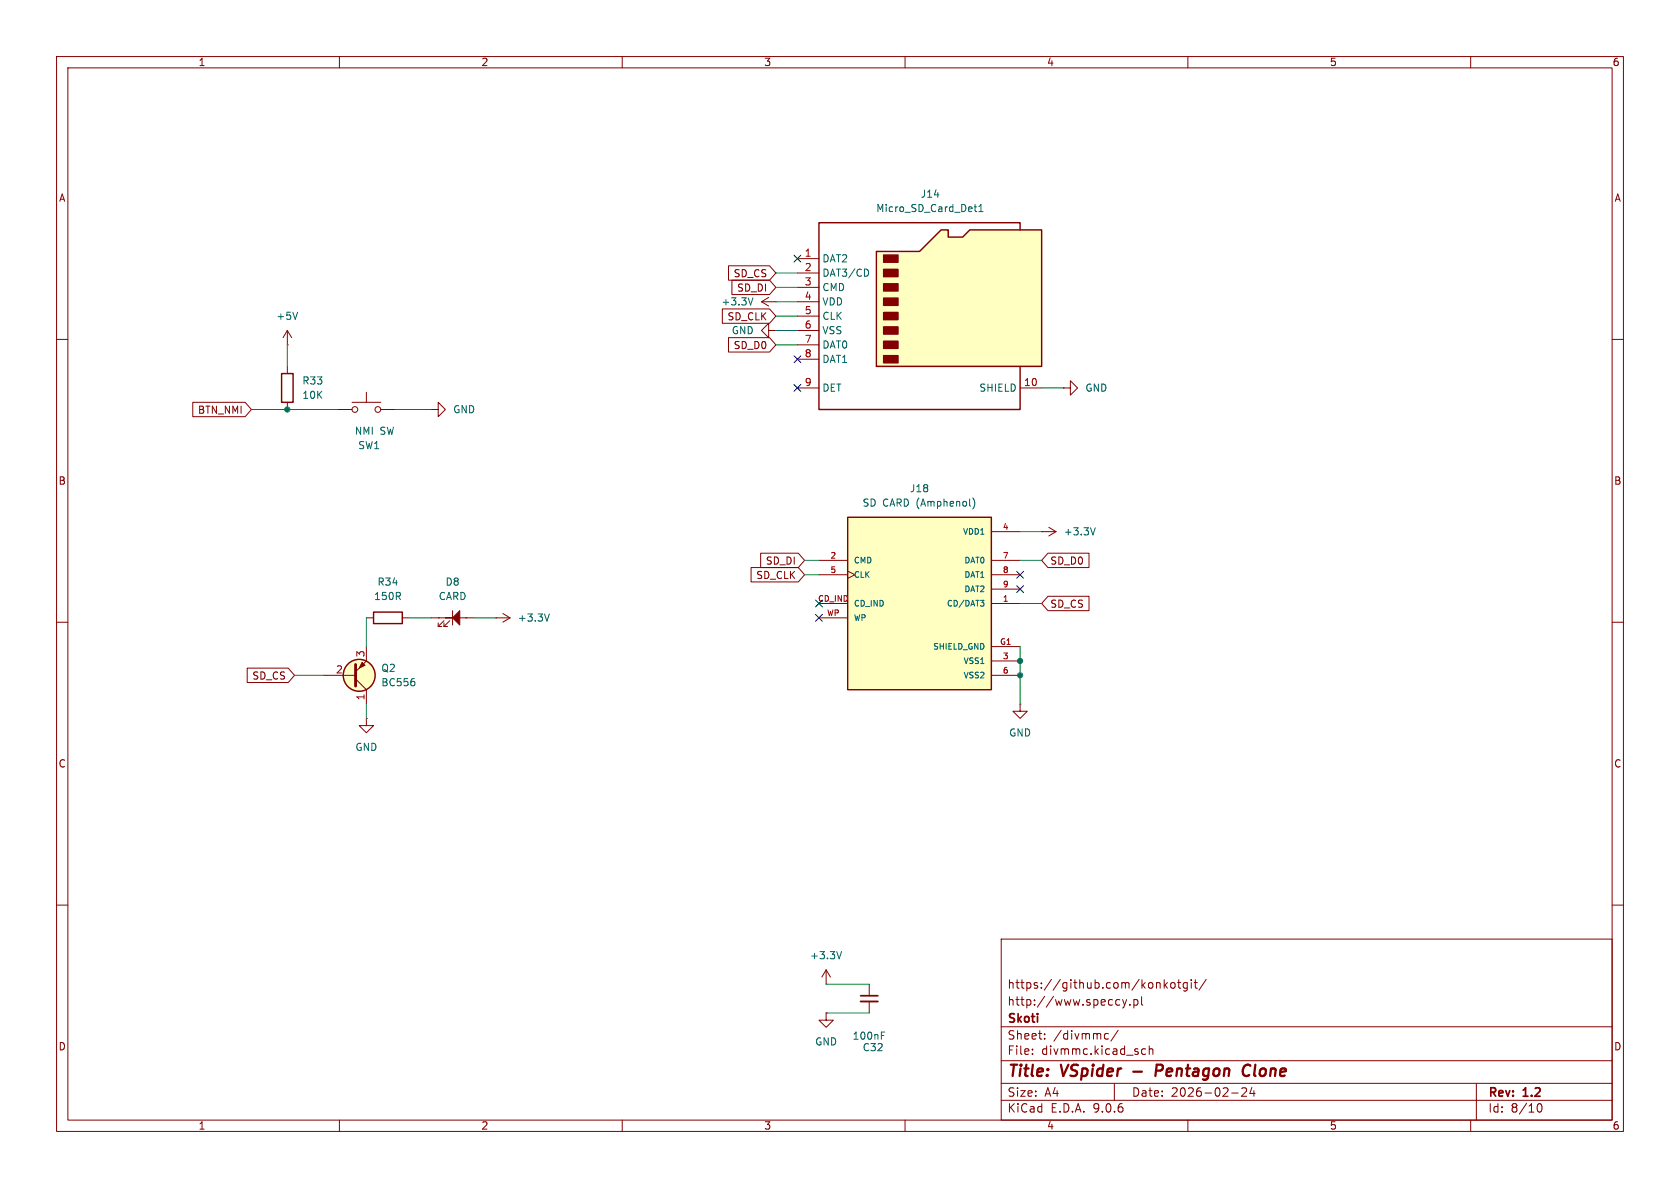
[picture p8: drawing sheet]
<svg xmlns="http://www.w3.org/2000/svg" width="297mm" height="210mm" viewBox="0 0 297 210" stroke-linecap="round" stroke-linejoin="round" font-family="sans-serif">
<g fill="none" stroke="#840000" stroke-width=".18">
<path d="M10 10h277v190h-277zM12 12h273v186h-273zM60 10v2M110 10v2M160 10v2M210 10v2M260 10v2M10 60h2M188 68.6h1.2v-1.3l1.3 1.3-1.3 1.3v-1.3M188 68.6h.1M285 60h2M10 110h2"/>
<path d="M285 110h2M10 160h2M153.7 174v2M153.7 177v2.1M177 166h108v32h-108zM197.5 176.7l.5 .1M198 177.6l-.5 .1M198.5 176.7l.3 1M198.8 177.7l-.1 .4-.2 .1M199.2 176.7l-.4 1M199.7 177.6v.1M200.5 176.8l.4-.1 .3 .3v.4l-.2 .2h-.5"/>
<path d="M200.5 176.7v1.5M201.8 176.2v1.3l.2 .2M204.7 173.7l.3 .1 .1 .1v.8M205.8 173.2v1.5M206 174.1l.4 .6M206.4 173.7l-.6 .6M207.1 173.8l.4-.1 .2 .3v.4l-.2 .3-.4-.1-.1-.2v-.4zM208.2 173.7h.5M208.4 173.2v1.3l.3 .2M209.9 173.8l-.4-.1-.3 .3v.4l.1 .2h.6M209.9 173.7v1.2l-.3 .3-.4-.1M210.6 173.2v.1"/>
<path d="M210.6 173.7v1M211.1 173.7h.6M211.3 173.2v1.3l.4 .2M213.2 173.1l-1.2 2M285 160h2M60 198v2M110 198v2M160 198v2M177 194.5h108M177 191.5h108M177 187.5h108M177 181.5h108"/>
<path d="M182.5 186.3v.1M182.5 185.5v.1M184.7 183.6v.1M184.7 182.8v.1M195.3 183.6l.2 .1 .5-.1M196 182.8l-.5-.1-.2 .1M197 191.5v3M197.7 182.1l-1.3 2M202.5 185.5l-.4-.1-.3 .3v.4l.2 .2h.5M203.2 185.5l.2-.1 .3 .1 .1 .9M203.2 184.9v1.5M210 198v2"/>
<path d="M217.7 193.2h1.2M219.6 192.4l.5-.1 .2 .1 .1 .3-.9 1.1h.9M221.3 192.2l-.3 1.1h.9M221.7 192.8v1M260 198v2M261 191.5v6.5M271.7 195.7l.2-.5 .2-.1a.81 .81 0 0 1 .6 .6 .81 .81 0 0 1-.3 .8h-.4l-.3-.5"/>
</g>
<path d="M200.3 189.4h1.6M205.3 188.2h-.8l-.2 2M205.3 189.2l-.9 .1M221.1 188.4a.88 .88 0 0 0-1.1 0 .88 .88 0 0 0-.3 1 .69 .69 0 0 0 .3 .7 .69 .69 0 0 0 .8-.1" fill="none" stroke="#840000" stroke-width=".4"/>
<path d="M152.1 176h3.1" fill="none" stroke="#840000" stroke-width=".3"/>
<path d="M152.1 177h3.1" fill="none" stroke="#840000" stroke-width=".33"/>
<path d="M155.8 183h.4M155.8 182.4h.6" fill="none" stroke="#006464" stroke-width=".18"/>
<path d="M154.9 44.5h7.7l3.8-3.9h1.2v1.3h2.6l1.2-1.3h12.7v24.2h-29.2z" fill="#ffffc2"/>
<path d="M154.9 44.5h7.7l3.8-3.9h1.2v1.3h2.6l1.2-1.3h12.7v24.2h-29.2zM180.3 40.6v-1.2h-35.5v33h35.5v-7.6" fill="none" stroke="#840000" stroke-width=".25"/>
<g fill="#840000" stroke="#840000" stroke-width=".25">
<path d="M156.2 45.1h2.5v1.3h-2.5z"/>
<path d="M156.2 47.6h2.5v1.3h-2.5z"/>
<path d="M156.2 50.2h2.5v1.2h-2.5z"/>
<path d="M156.2 52.7h2.5v1.3h-2.5z"/>
<path d="M156.2 55.2h2.5v1.3h-2.5z"/>
<path d="M156.2 57.8h2.5v1.3h-2.5z"/>
<path d="M156.2 60.3h2.5v1.3h-2.5z"/>
<path d="M156.2 62.9h2.5v1.2h-2.5z"/>
</g>
<path d="M141 45.7h3.8M141 48.3h3.8M141 50.8h3.8M141 53.3h3.8M141 55.9h3.8M141 58.4h3.8M141 61h3.8M141 63.5h3.8M141 68.6h3.8M180.3 68.6h3.8" fill="none" stroke="#840000" stroke-width=".18"/>
<path d="M172.2 36.6h.5M172.4 36.1v1.1l.3 .2M173.1 37.4h.7M173.1 36.5l.3-.4v1.3M153.3 47.6l.3 .5-.3 .7" fill="none" stroke="#006464" stroke-width=".18"/>
<path d="M149.9 91.4h25.4v30.5h-25.4z" fill="#ffffc2"/>
<g fill="none" stroke="#840000" stroke-width=".25">
<path d="M49.8 66h2v5.1h-2zM149.9 91.4h25.4v30.5h-25.4zM66 108.2h5.1v2h-5.1z"/>
<circle cx="63.5" cy="119.4" r="2.82"/>
</g>
<g fill="none" stroke="#840000" stroke-width=".18">
<path d="M50.8 58.4l-.8 1.3M50.8 58.4l.8 1.3M50.8 58.4v2.6M127.7 54.6h8.3l1.2 1.3-1.2 1.3h-8.3zM128.8 59.7h7.2l1.2 1.3-1.2 1.2h-7.2zM128.8 47h7.2l1.2 1.3-1.2 1.2h-7.2zM129.4 49.5h6.6l1.2 1.3-1.2 1.3h-6.6zM134.6 53.3l1.3 .8M134.6 53.3h2.6M135.9 58.4v-1.2l-1.3 1.2 1.3 1.3v-1.3h1.3M135.9 52.6l-1.3 .7M137.2 58.4h.1"/>
<path d="M137.2 53.3h.1M34.1 71.1h9.2l1.1 1.3-1.1 1.3h-9.2zM50.8 61h.1M50.8 64.8v1.2M50.8 71.1v1.3M59.7 72.4h2.5M62.2 71.1h5.1M64.8 69.3v1.8M67.3 72.4h2.5M76.2 72.4h1.3v-1.3l1.2 1.3-1.2 1.3v-1.3M76.2 72.4h.1M134.5 97.8h6.6l1.1 1.3-1.1 1.2h-6.6z"/>
<path d="M144.8 99.1h5.1M175.3 99.1h5M175.3 94h5M184.1 94h.1M184.1 94h2.6M185.3 97.8h7.2v2.5h-7.2l-1.2-1.2zM185.4 93.2l1.3 .8M186.7 94l-1.3 .7M43.7 118.1h7.3l1.1 1.3-1.1 1.3h-7.3zM57.1 119.4h5.8M64.8 114.3v2.5l-1.9 1.9M64.8 109.2h1.2"/>
<path d="M71.1 109.2h1.3M76.2 109.2h2.5M77.5 110.7h.6M77.5 110.1v.6M78.5 110.7h.6M78.5 110.1v.6M78.5 109.7l-1 1M79.5 109.7l-1 1M80 108v2.5M81.3 109.2h2.5M87.6 109.2h.1M87.6 109.2h2.6"/>
<path d="M88.9 108.5l1.3 .7M90.2 109.2l-1.3 .8M132.8 100.3h8.3l1.1 1.3-1.1 1.3h-8.3zM144.8 101.6h5.1M144.8 106.7h5.1M144.8 109.2h5.1M149.9 101l1.2 .6-1.2 .6M175.3 101.6h5M175.3 106.7h5M175.3 104.1h5M175.3 114.3h5M175.3 116.8h5"/>
<path d="M175.3 119.4h5M185.3 105.4h7.2v2.6h-7.2l-1.2-1.3zM62.9 120l1.9 1.9v2.6M64.8 127v1.3h1.2l-1.2 1.2-1.3-1.2h1.3M64.8 127h.1M180.3 124.5v1.2h1.3l-1.3 1.3-1.2-1.3h1.2M180.3 124.5h.1M146 174h.1M146 179.1v1.2h1.3l-1.3 1.3-1.2-1.3h1.2M146 179.1h.1M146 171.5l-.7 1.2M146 171.5l.8 1.2"/>
<path d="M146 171.5v2.5"/>
<circle cx="62.7" cy="72.4" r=".51"/>
<circle cx="66.8" cy="72.4" r=".51"/>
</g>
<path d="M52.6 55.2l-.4 1.3M133.1 52.6l-.4 1.3M172 88a1.46 1.46 0 0 1 0 2M193.6 93.3l-.4 1.3M97.1 108.5l-.4 1.3M173.3 106.1h.7l-.4 .4M173.8 106.5l.2 .2v.2l-.2 .2M73.2 120.5l.1 .2-.1 .5M148.8 168.2l-.5 1.3" fill="none" stroke="#006464" stroke-width=".18"/>
<g fill="#840000" stroke="#840000" stroke-width=".18">
<path d="M78.7 109.2h1.3l1.3-1.2v2.5l-1.3-1.3z"/>
<path d="M64 117.1l.5 .5-1 .5z"/>
</g>
<circle cx="63.5" cy="119.4" r="2.82" fill="#ffffc2" stroke="#ffffc2" stroke-width=".18"/>
<path d="M62.9 117.5v3.8" fill="none" stroke="#840000" stroke-width=".51"/>
<g fill="none" stroke="#009600" stroke-width=".18">
<path d="M137.2 53.3h3.8M137.2 48.3h3.8M137.2 50.8h3.8M137.2 55.9h3.8M137.2 58.4h3.8M44.4 72.4h15.3M50.8 61v3.8M69.8 72.4h6.4M137.2 61h3.8M184.1 68.6h3.9M142.2 99.1h2.6M180.3 99.1h3.8"/>
<path d="M180.3 94h3.8M52.1 119.4h5M64.8 109.2v5.1M72.4 109.2h3.8M83.8 109.2h3.8M142.2 101.6h2.6M180.3 114.3v10.2M180.3 106.7h3.8M64.8 124.5v2.5M146 174h7.7M146 179.1h7.7"/>
</g>
<g fill="none" stroke="#000084" stroke-width=".18">
<path d="M140.4 45.1l1.2 1.2M141.6 45.1l-1.2 1.2M140.4 68l1.2 1.2M140.4 62.9l1.2 1.2M141.6 68l-1.2 1.2M141.6 62.9l-1.2 1.2M144.2 106.1l1.2 1.2M144.2 108.6l1.2 1.2M145.4 106.1l-1.2 1.2M145.4 108.6l-1.2 1.2M179.7 103.5l1.2 1.2M179.7 101l1.2 1.2"/>
<path d="M180.9 103.5l-1.2 1.2M180.9 101l-1.2 1.2"/>
</g>
<g fill="#009600" stroke="#009600" stroke-width=".18">
<circle cx="180.3" cy="119.4" r=".46"/>
<circle cx="180.3" cy="116.8" r=".46"/>
<circle cx="50.8" cy="72.4" r=".46"/>
</g>
<g font-size="2.8" fill="#840000">
<text x="178" y="190.9">Title:</text>
<text x="187.7" y="190.9">VSpider</text>
<text x="205.9" y="190.9">Pentagon</text>
<text x="222.2" y="190.9">Clone</text>
</g>
<g font-size="2.1" fill="#840000">
<text x="178" y="178">http://www.speccy.pl</text>
<text x="178" y="175">https://github.com/konkotgit/</text>
<text x="178" y="184">Sheet:</text>
<text x="178" y="181.2">Skoti</text>
<text x="186.2" y="184">/divmmc/</text>
<text x="178" y="186.7">File:</text>
<text x="184.1" y="186.7">divmmc.kicad_sch</text>
<text x="178" y="196.9">KiCad</text>
<text x="178" y="194.1">Size:</text>
<text x="184.7" y="194.1">A4</text>
<text x="185.7" y="196.9">E.D.A.</text>
<text x="193.3" y="196.9">9.0.6</text>
<text x="200" y="194.1">Date:</text>
<text x="207" y="194.1">2026-02-24</text>
<text x="263" y="194.3">Rev:</text>
<text x="263" y="196.9">Id:</text>
<text x="267.1" y="196.9">8/10</text>
<text x="269.4" y="194.3">1.2</text>
</g>
<g font-size="1.8" fill="#840000">
<text x="35" y="11.9">1</text>
<text x="85" y="11.9">2</text>
<text x="135" y="11.9">3</text>
<text x="185" y="11.9">4</text>
<text x="235" y="11.9">5</text>
<text x="285" y="11.9">6</text>
<text x="10.3" y="35.9">A</text>
<text x="285.3" y="35.9">A</text>
<text x="129.6" y="49.2">SD_CS</text>
<text x="130.2" y="51.8">SD_DI</text>
<text x="128.5" y="56.8">SD_CLK</text>
<text x="129.6" y="61.9">SD_D0</text>
<text x="34.9" y="73.3">BTN_NMI</text>
<text x="10.3" y="85.9">B</text>
<text x="285.3" y="85.9">B</text>
<text x="135.3" y="100">SD_DI</text>
<text x="185.6" y="100">SD_D0</text>
<text x="133.6" y="102.6">SD_CLK</text>
<text x="185.6" y="107.6">SD_CS</text>
<text x="44.5" y="120.3">SD_CS</text>
<text x="10.3" y="135.9">C</text>
<text x="285.3" y="135.9">C</text>
<text x="10.3" y="185.9">D</text>
<text x="285.3" y="185.9">D</text>
<text x="35" y="199.9">1</text>
<text x="85" y="199.9">2</text>
<text x="135" y="199.9">3</text>
<text x="185" y="199.9">4</text>
<text x="235" y="199.9">5</text>
<text x="285" y="199.9">6</text>
</g>
<g font-size="1.8" fill="#006464">
<text x="162.7" y="35.2">J14</text>
<text x="154.8" y="37.7">Micro_SD_Card_Det1</text>
<text x="145.3" y="46.6">DAT2</text>
<text x="145.3" y="49.1">DAT3/CD</text>
<text x="145.3" y="51.7">CMD</text>
<text x="48.8" y="56.7">+5V</text>
<text x="127.5" y="54.2">+3.3V</text>
<text x="129.3" y="59.3">GND</text>
<text x="145.3" y="54.2">VDD</text>
<text x="145.3" y="56.7">CLK</text>
<text x="145.3" y="59.3">VSS</text>
<text x="145.3" y="61.8">DAT0</text>
<text x="145.3" y="64.4">DAT1</text>
<text x="53.3" y="68.2">R33</text>
<text x="53.3" y="70.7">10K</text>
<text x="145.3" y="69.4">DET</text>
<text x="173" y="69.4">SHIELD</text>
<text x="191.8" y="69.4">GND</text>
<text x="62.6" y="77.1">NMI</text>
<text x="67.2" y="77.1">SW</text>
<text x="80" y="73.3">GND</text>
<text x="63.2" y="79.6">SW1</text>
<text x="152.4" y="89.8">SD CARD (Amphenol)</text>
<text x="160.8" y="87.2">J18</text>
<text x="188" y="94.8">+3.3V</text>
<text x="66" y="106.3">150R</text>
<text x="66.6" y="103.7">R34</text>
<text x="77.5" y="106.3">CARD</text>
<text x="78.7" y="103.7">D8</text>
<text x="91.4" y="110.1">+3.3V</text>
<text x="67.3" y="119">Q2</text>
<text x="67.3" y="121.5">BC556</text>
<text x="178.3" y="130.4">GND</text>
<text x="62.7" y="132.9">GND</text>
<text x="143.1" y="169.8">+3.3V</text>
<text x="144" y="185">GND</text>
<text x="150.6" y="184">100nF</text>
<text x="152.4" y="186">C32</text>
</g>
<g font-size="1.8" fill="#a90000">
<text x="142.2" y="45.5">1</text>
<text x="142.2" y="48">2</text>
<text x="142.2" y="50.5">3</text>
<text x="142.2" y="53.1">4</text>
<text x="142.2" y="55.6">5</text>
<text x="142.2" y="58.2">6</text>
<text x="142.2" y="60.7">7</text>
<text x="142.2" y="63.2">8</text>
<text x="142.2" y="68.3">9</text>
<text x="180.9" y="68.3">10</text>
<text x="59.3" y="119.1">2</text>
<text x="64.5" y="116.3" transform="rotate(-90 64.5 116.3)">3</text>
<text x="64.5" y="123.9" transform="rotate(-90 64.5 123.9)">1</text>
</g>
<g font-size="1.4" fill="#006464">
<text x="170.1" y="94.7">VDD1</text>
<text x="150.9" y="99.8">CMD</text>
<text x="170.4" y="99.8">DAT0</text>
<text x="150.9" y="102.3">CLK</text>
<text x="150.9" y="107.4">CD_IND</text>
<text x="167.3" y="107.4">CD/DAT3</text>
<text x="170.4" y="102.3">DAT1</text>
<text x="170.4" y="104.9">DAT2</text>
<text x="150.9" y="110">WP</text>
<text x="164.8" y="115">SHIELD_GND</text>
<text x="170.2" y="117.6">VSS1</text>
<text x="170.2" y="120.1">VSS2</text>
</g>
<g font-size="1.4" fill="#a90000">
<text x="177.2" y="93.7">4</text>
<text x="146.7" y="98.8">2</text>
<text x="146.7" y="101.3">5</text>
<text x="177.2" y="98.8">7</text>
<text x="177.2" y="101.3">8</text>
<text x="144.5" y="106.4">CD_IND</text>
<text x="177.2" y="103.9">9</text>
<text x="177.2" y="106.4">1</text>
<text x="146.1" y="109">WP</text>
<text x="176.7" y="114">G1</text>
<text x="177.2" y="116.6">3</text>
<text x="177.2" y="119.1">6</text>
</g>
</svg>
